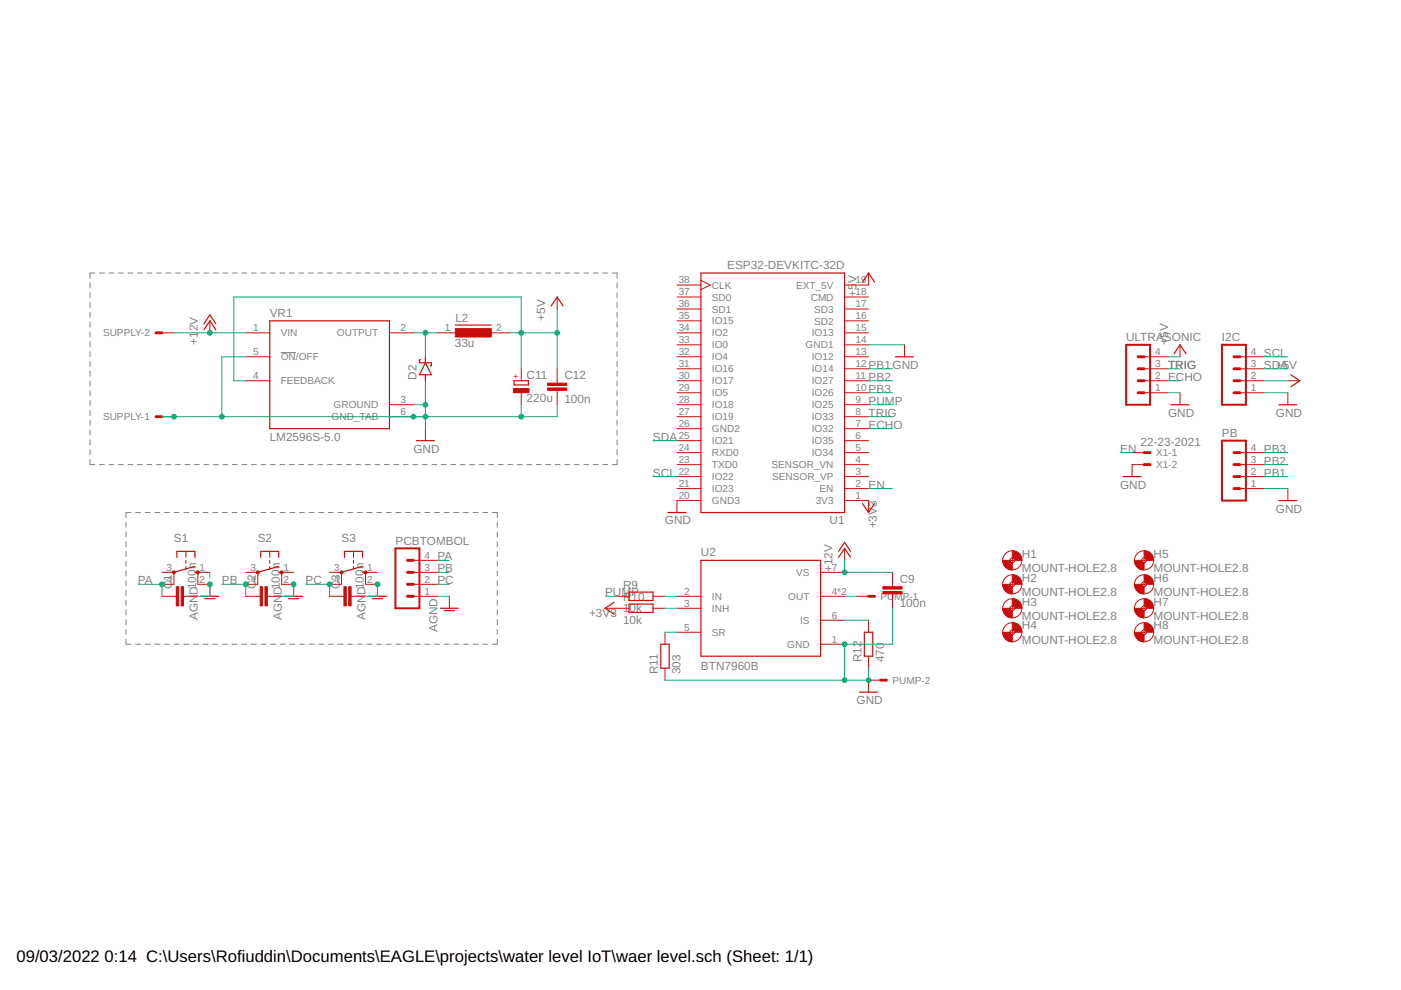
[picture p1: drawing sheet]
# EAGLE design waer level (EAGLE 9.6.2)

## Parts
C1  100n  C-EUC0805  [C0805]
C2  100n  C-EUC0805  [C0805]
C3  100n  C-EUC0805  [C0805]
C9  100n  C-EUC0805  [C0805]
C11  220u  CPOL-EU153CLV-0605  [153CLV-0605]
C12  100n  C-EUC0805  [C0805]
D2  SCHOTTKY-DIODESMD  [SMB]
H1  MOUNT-HOLE2.8  [2,8]
H2  MOUNT-HOLE2.8  [2,8]
H3  MOUNT-HOLE2.8  [2,8]
H4  MOUNT-HOLE2.8  [2,8]
H5  MOUNT-HOLE2.8  [2,8]
H6  MOUNT-HOLE2.8  [2,8]
H7  MOUNT-HOLE2.8  [2,8]
H8  MOUNT-HOLE2.8  [2,8]
I2C  MA04-1  [MA04-1]
L2  33u  DR125  [DR125]
PB  MA04-1  [MA04-1]
PCBTOMBOL  MA04-1  [MA04-1]
PUMP  KK-156-2  [KK-156-2]
R9  10k  R-EU_R0805  [R0805]
R10  10k  R-EU_R0805  [R0805]
R11  303  R-EU_R0805  [R0805]
R12  470  R-EU_R0805  [R0805]
S1  40-XX  [B3F-40XX]
S2  40-XX  [B3F-40XX]
S3  40-XX  [B3F-40XX]
SUPPLY  KK-156-2  [KK-156-2]
U1  ESP32-DEVKITC-32D  [MODULE_ESP32-DEVKITC-32D]
U2  BTN7960B  [IC_BTN7960B]
ULTRASONIC  MA04-1  [MA04-1]
VR1  LM2596S-5.0  [TO170P1524X483-6N]
X1  22-23-2021  [22-23-2021]

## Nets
+3V3 [24]: R10.1 U1.1(3V3)
+5V: C11.+ C12.1 I2C.2 L2.2 U1.19(EXT_5V) ULTRASONIC.4 VR1.4(FEEDBACK)
+12V: C9.1 SUPPLY.2 U2.7(VS) VR1.1(VIN)
AGND: C1.2 C2.2 C3.2 PCBTOMBOL.1 S1.2(S1) S2.2(S1) S3.2(S1)
ECHO: U1.7(IO32) ULTRASONIC.2
EN: U1.2(EN) X1.1
GND: C9.2 C11.- C12.2 D2.A I2C.1 PB.1 PUMP.2 R11.1 R12.1 SUPPLY.1 U1.14(GND1) U1.20(GND3) U2.1(GND) ULTRASONIC.1 VR1.3(GROUND) VR1.5(!ON!/OFF) VR1.6(GND_TAB) X1.2
N$2: S1.1(S)
N$5: R9.2 U2.2(IN)
N$6: R10.2 U2.3(INH)
N$7 [24]: D2.C L2.1 VR1.2(OUTPUT)
N$8: R11.2 U2.5(SR)
N$12: R12.2 U2.6(IS)
N$17: PUMP.1 U2.4(OUT) U2.8(OUT)
PA: C1.1 PCBTOMBOL.4 S1.4(P1)
PB: C2.1 PCBTOMBOL.3 S2.4(P1)
PB1: PB.2 U1.12(IO14)
PB2: PB.3 U1.11(IO27)
PB3: PB.4 U1.10(IO26)
PC: C3.1 PCBTOMBOL.2 S3.4(P1)
PUMP: R9.1 U1.9(IO25)
SCL: I2C.4 U1.22(IO22)
SDA: I2C.3 U1.25(IO21)
TRIG: U1.8(IO33) ULTRASONIC.3
Unconnected: S1.3(P) S2.1(S) S2.3(P) S3.1(S) S3.3(P) U1.3(SENSOR_VP) U1.4(SENSOR_VN) U1.5(IO34) U1.6(IO35) U1.13(IO12) U1.15(IO13) U1.16(SD2) U1.17(SD3) U1.18(CMD) U1.21(IO23) U1.23(TXD0) U1.24(RXD0) U1.27(IO19) U1.28(IO18) U1.29(IO5) U1.30(IO17) U1.31(IO16) U1.32(IO4) U1.33(IO0) U1.34(IO2) U1.35(IO15) U1.36(SD1) U1.37(SD0) U1.38(CLK)

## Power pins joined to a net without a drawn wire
GND2: U1.26(GND2)
